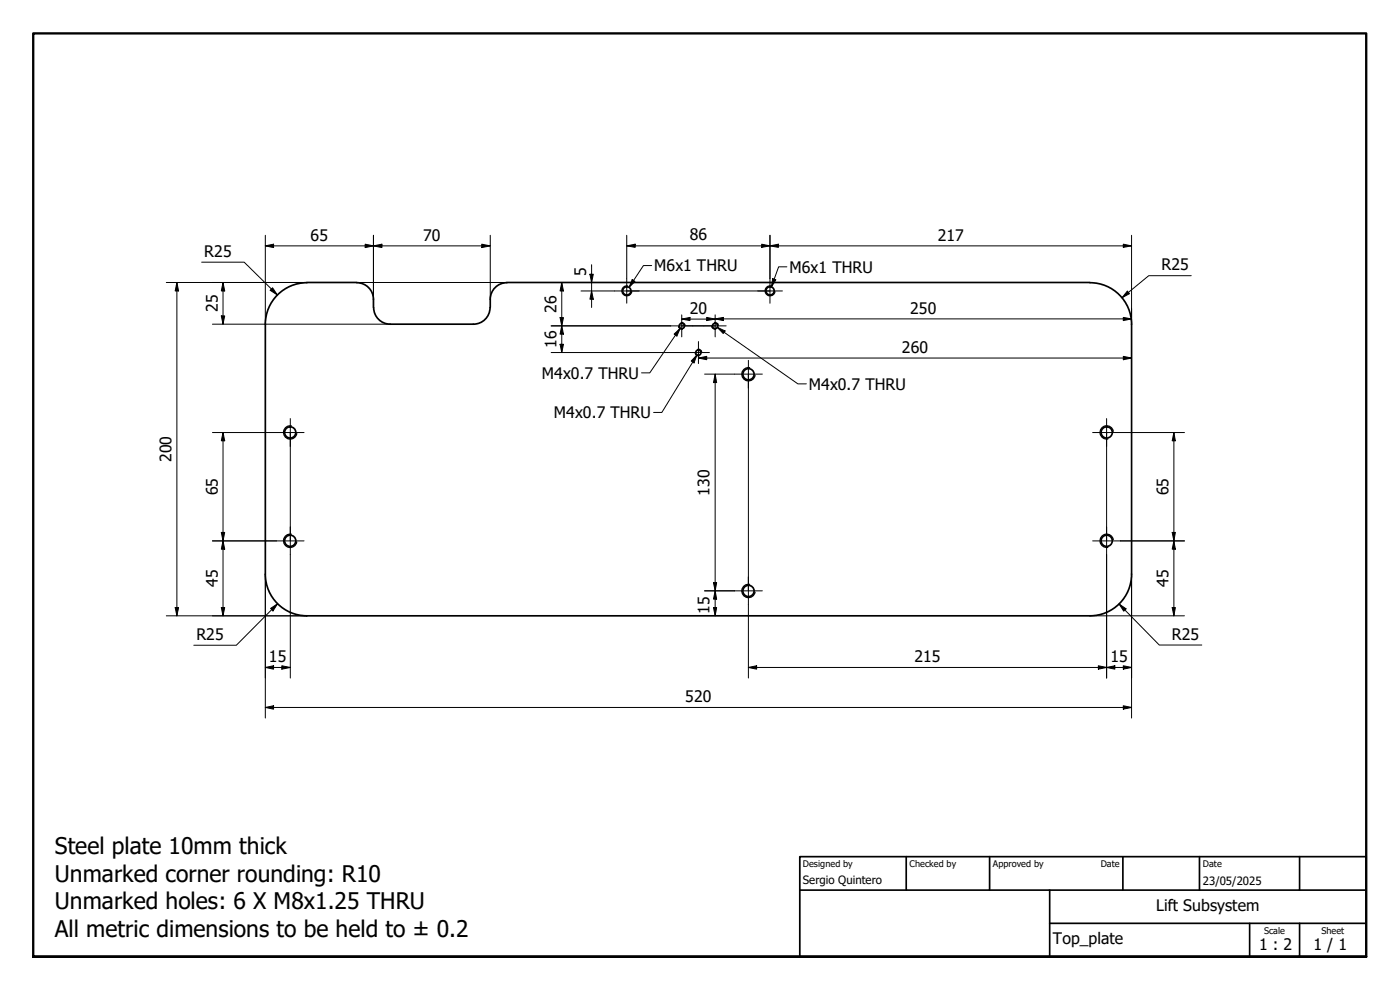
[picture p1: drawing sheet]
<svg xmlns="http://www.w3.org/2000/svg" width="420mm" height="297mm" viewBox="0 0 420 297" stroke-linecap="round" stroke-linejoin="round" font-family="sans-serif">
<!-- layer: Hidden (ISO) -->
<path d="M203.6 98a1.02 1.02 0 0 0 1.2 .8M204.4 96.8a1.09 1.09 0 0 1 1.2 .8M213.6 98a1.15 1.15 0 0 0 1.2 .8M214.4 96.8a.98 .98 0 0 1 1.2 .8M208.7 106a1.02 1.02 0 0 0 1.1 .8M209.4 104.8a.98 .98 0 0 1 1.2 .8" fill="none" stroke="#000" stroke-width=".38"/>
<!-- layer: Visible (ISO) -->
<g fill="none" stroke="#000" stroke-width=".51">
<path d="M79.6 97.3v75a12.5 12.5 0 0 0 12.5 12.5M92.1 84.8h15M92.1 84.8a12.5 12.5 0 0 0-12.5 12.5M107.1 84.8a5 5 0 0 1 5 5v2.5M112.1 92.3a5 5 0 0 0 5 5h25a5 5 0 0 0 5-5M152.1 84.8h175M152.1 84.8a5 5 0 0 0-5 5v2.5M327.1 84.8a12.5 12.5 0 0 1 12.5 12.5M339.6 97.3v75a12.5 12.5 0 0 1-12.5 12.5h-235"/>
<circle cx="188.1" cy="87.3" r="1.24"/>
<circle cx="204.6" cy="97.8" r=".79"/>
<circle cx="214.6" cy="97.8" r=".79"/>
<circle cx="231.1" cy="87.3" r="1.24"/>
<circle cx="209.6" cy="105.8" r=".79"/>
<circle cx="224.6" cy="112.3" r="1.68"/>
<circle cx="87.1" cy="129.7" r="1.68"/>
<circle cx="332.1" cy="129.7" r="1.68"/>
<circle cx="87.1" cy="162.3" r="1.68"/>
<circle cx="224.6" cy="177.3" r="1.68"/>
<circle cx="332.1" cy="162.3" r="1.68"/>
</g>
<!-- layer: Visible Narrow (ISO) -->
<path d="M188.4 85.8a1.49 1.49 0 0 0-1.8 1.2 1.49 1.49 0 0 0 1.3 1.7 1.49 1.49 0 0 0 1.7-1.2M231.4 85.8a1.49 1.49 0 0 0-1.8 1.2 1.49 1.49 0 0 0 1.2 1.7 1.49 1.49 0 0 0 1.8-1.2M225 110.3a2 2 0 0 0-2.3 1.6 2 2 0 0 0 1.6 2.4 2 2 0 0 0 2.3-1.7M87.4 127.8a2 2 0 0 0-2.3 1.6 2 2 0 0 0 1.6 2.3 2 2 0 0 0 2.4-1.6M334.1 129.4a2 2 0 0 0-2.3-1.6 2 2 0 0 0-1.6 2.3 2 2 0 0 0 2.3 1.6M87.4 160.3a2 2 0 0 0-2.3 1.6 2 2 0 0 0 1.6 2.3 2 2 0 0 0 2.4-1.6M225 175.3a2 2 0 0 0-2.3 1.7 2 2 0 0 0 1.6 2.3 2 2 0 0 0 2.3-1.6M334.1 161.9a2 2 0 0 0-2.3-1.6 2 2 0 0 0-1.6 2.3 2 2 0 0 0 2.3 1.6" fill="none" stroke="#000" stroke-width=".38"/>
<!-- layer: Title (ISO) -->
<path d="M240 257h170v30.1h-170zM272 257v10.1M297 257v10.1M337 257v10.1M360 257v10.1M390 257v10.1M240 267.1h170M315 277h95M315 267.1v20M375 277v10.1M390 277v10.1" fill="none" stroke="#000" stroke-width=".51"/>
<!-- layer: Border (ISO) -->
<path d="M10 287.1v-277.1h400v277.1h-400h400" fill="none" stroke="#000" stroke-width=".7"/>
<!-- layer: Sketch Geometry (ISO) -->
<path d="M188.1 87.3h43M204.6 97.8h10M224.6 112.3v65M87.1 129.8v32.5M332.1 129.8v32.5" fill="none" stroke="#000" stroke-width=".3"/>
<!-- layer: Center Mark (ISO) -->
<g fill="none" stroke="#000" stroke-width=".3">
<path d="M184.4 87.3h7.4M188.1 83.6v7.4M201.3 97.8h6.6M204.6 94.5v6.6M211.3 97.8h6.6M214.6 94.5v6.6M227.4 87.3h7.4M231.1 83.6v7.4M206.3 105.8h6.6M209.6 102.5v6.6M220.5 112.3h8.3M224.6 108.1v8.3"/>
<path d="M82.9 129.8h8.3M87.1 125.6v8.4M327.9 129.8h8.4M332.1 125.6v8.4M87.1 158.1v8.3M332.1 158.1v8.3M82.9 162.3h8.3M220.5 177.3h8.3M224.6 173.1v8.4M327.9 162.3h8.4"/>
</g>
<!-- layer: Dimension (ISO) -->
<g fill="none" stroke="#000" stroke-width=".3">
<path d="M60.5 78.7h12.8l9.9 9.8M79.6 73.8l2.5-.5v1zM79.6 70.6v26.7M79.6 73.8h67.5M109.6 73.3l2.5 .5-2.5 .5zM112.1 73.8l2.5-.5v1zM112.1 70.6v19.2M144.6 73.3l2.5 .5-2.5 .5zM147.1 70.6v19.2M177.5 79.4v12.9M188.1 73.8l2.5-.5v.9zM188.1 73.8h151.5"/>
<path d="M188.1 70.6v13M228.6 73.3l2.5 .5-2.5 .4zM231.1 73.8l2.5-.5v.9zM231.1 70.6v13M337.1 73.3l2.5 .5-2.5 .4zM339.6 70.6v26.7M49.9 84.8h102.2M53.1 84.8l.5 2.5h-1zM53.1 84.8v100M63.8 97.3h53.3M66.4 94.8h1l-.5 2.5zM66.9 84.8l.5 2.5h-1z"/>
<path d="M66.9 84.8v12.5M81.8 86.3l1.4 2.2-2.1-1.4zM165.4 97.8h35.9M168.1 95.3h1l-.5 2.5zM168.6 84.8l.5 2.5h-1zM168.6 97.8l.5 2.5h-1zM168.6 84.8v21M174.4 87.3h10M177 82.3h1.1l-.6 2.5zM177.5 87.3l.6 2.5h-1.1zM204.6 95.7l2.5-.5v1zM204.6 95.7h10"/>
<path d="M207.9 97.8h3.4M212.1 95.2l2.5 .5-2.5 .5zM214.6 95.7l2.5-.5v1zM214.6 95.7h125M337.1 95.2l2.5 .5-2.5 .5zM338.3 87.4l.7 .7-2.3 1.2zM357.5 82.7h-12.8l-8 6.6M165.4 105.8h40.9M168.1 103.3h1l-.5 2.5zM209.6 107.4l2.5-.5v1zM209.6 107.4h130M211.5 112.3h9"/>
<path d="M214.6 112.3l.5 2.5h-1zM214.6 112.3v72.5M337.1 106.9l2.5 .5-2.5 .5zM63.8 129.8h19.1M66.9 129.8l.5 2.5h-1zM66.9 129.8v55M336.3 129.8h19.2M352.3 129.8l.4 2.5h-.9zM352.3 129.8v55M66.4 159.8h1l-.5 2.5zM351.8 159.8h.9l-.4 2.5zM63.8 162.3h19.1"/>
<path d="M66.9 162.3l.5 2.5h-1zM79.6 172.3v43.1M87.1 166.4v37M211.5 177.3h9M214.1 174.8h1l-.5 2.5zM214.6 177.3l.5 2.5h-1zM332.1 166.4v37M336.3 162.3h19.2M339.6 172.3v43.1M352.3 162.3l.4 2.5h-.9zM49.9 184.8h42.2M52.6 182.3h1l-.5 2.5z"/>
<path d="M66.4 182.3h1l-.5 2.5zM81.2 182.5l2.1-1.3-1.4 2.1zM83.3 181.2l-12.4 12.4h-12.7M84.6 199.8l2.5 .5-2.5 .5zM214.1 182.3h1l-.5 2.5zM224.6 181.5v21.9M327.1 184.8h28.4M329.6 199.8l2.5 .5-2.5 .5zM335.9 181.2l2 1.5-.7 .7zM335.9 181.2l12 12.3h12.8M337.1 199.8l2.5 .5-2.5 .5zM351.8 182.3h.9l-.4 2.5z"/>
<path d="M79.6 200.3l2.5-.5v1zM79.6 212.3l2.5-.5v1zM79.6 200.3h7.5M79.6 212.3h260M224.6 200.3l2.5-.5v1zM224.6 200.3h115M332.1 200.3l2.5-.5v1zM337.1 211.8l2.5 .5-2.5 .5z"/>
</g>
<g fill="#000">
<path d="M79.6 73.8l2.5-.5v1zM109.6 73.3l2.5 .5-2.5 .5zM112.1 73.8l2.5-.5v1zM144.6 73.3l2.5 .5-2.5 .5zM188.1 73.8l2.5-.5v.9zM228.6 73.3l2.5 .5-2.5 .4zM231.1 73.8l2.5-.5v.9zM337.1 73.3l2.5 .5-2.5 .4zM53.1 84.8l.5 2.5h-1zM66.4 94.8h1l-.5 2.5zM66.9 84.8l.5 2.5h-1zM81.8 86.3l1.4 2.2-2.1-1.4z"/>
<path d="M168.1 95.3h1l-.5 2.5zM168.6 84.8l.5 2.5h-1zM177 82.3h1.1l-.6 2.5zM177.5 87.3l.6 2.5h-1.1zM204.6 95.7l2.5-.5v1zM212.1 95.2l2.5 .5-2.5 .5zM214.6 95.7l2.5-.5v1zM337.1 95.2l2.5 .5-2.5 .5zM338.3 87.4l.7 .7-2.3 1.2zM168.1 103.3h1l-.5 2.5zM168.6 97.8l.5 2.5h-1zM209.6 107.4l2.5-.5v1z"/>
<path d="M214.6 112.3l.5 2.5h-1zM337.1 106.9l2.5 .5-2.5 .5zM66.9 129.8l.5 2.5h-1zM352.3 129.8l.4 2.5h-.9zM66.4 159.8h1l-.5 2.5zM351.8 159.8h.9l-.4 2.5zM66.9 162.3l.5 2.5h-1zM214.1 174.8h1l-.5 2.5zM214.6 177.3l.5 2.5h-1zM352.3 162.3l.4 2.5h-.9zM52.6 182.3h1l-.5 2.5zM66.4 182.3h1l-.5 2.5z"/>
<path d="M81.2 182.5l2.1-1.3-1.4 2.1zM79.6 200.3l2.5-.5v1zM214.1 182.3h1l-.5 2.5zM224.6 200.3l2.5-.5v1zM332.1 200.3l2.5-.5v1zM335.9 181.2l2 1.5-.7 .7zM351.8 182.3h.9l-.4 2.5zM79.6 212.3l2.5-.5v1zM84.6 199.8l2.5 .5-2.5 .5zM329.6 199.8l2.5 .5-2.5 .5zM337.1 199.8l2.5 .5-2.5 .5zM337.1 211.8l2.5 .5-2.5 .5z"/>
</g>
<!-- layer: Symbol (ISO) -->
<path d="M195.6 79.7h-2.5l-4.3 6.5M189.7 83.9l.9 .5-1.8 1.8zM204.2 98.5l-9.2 13.4h-2.5M215.3 98.2l2.3 1.1-.6 .8zM215.3 98.2l24.2 17h2.5M231.9 83.6l1 .3-1.4 2.2zM236.2 80.1h-2.5l-2.2 6M202.3 100.3l1.9-1.8-1.1 2.3zM209.2 106.5l-.9 2.4-.8-.6zM209.2 106.5l-10.6 17.2h-2.4" fill="none" stroke="#000" stroke-width=".3"/>
<path d="M189.7 83.9l.9 .5-1.8 1.8zM215.3 98.2l2.3 1.1-.6 .8zM231.9 83.6l1 .3-1.4 2.2zM202.3 100.3l1.9-1.8-1.1 2.3zM209.2 106.5l-.9 2.4-.8-.6z" fill="#000"/>
<g font-size="6.9">
<text x="16.4" y="256.3">Steel plate 10mm thick</text>
<text x="16.4" y="264.5">Unmarked corner rounding: R10</text>
<text x="16.4" y="272.8">Unmarked holes: 6 X M8x1.25 THRU</text>
<text x="16.4" y="281">All metric dimensions to be held to ± 0.2</text>
</g>
<g font-size="4.8">
<text x="61.3" y="77.1">R25</text>
<text x="93.2" y="72.2">65</text>
<text x="127" y="72.2">70</text>
<text x="207" y="72.1">86</text>
<text x="281.4" y="72.2">217</text>
<text x="176" y="82.8" transform="rotate(-90 176 82.8)">5</text>
<text x="196.3" y="81.4">M6x1 THRU</text>
<text x="236.9" y="81.8">M6x1 THRU</text>
<text x="348.6" y="81.1">R25</text>
<text x="65.3" y="93.6" transform="rotate(-90 65.3 93.6)">25</text>
<text x="167" y="93.9" transform="rotate(-90 167 93.9)">26</text>
<text x="207" y="94.1">20</text>
<text x="273.2" y="94.1">250</text>
<text x="167" y="104.4" transform="rotate(-90 167 104.4)">16</text>
<text x="270.6" y="105.8">260</text>
<text x="162.6" y="113.7">M4x0.7 THRU</text>
<text x="242.8" y="117">M4x0.7 THRU</text>
<text x="166.2" y="125.5">M4x0.7 THRU</text>
<text x="51.5" y="138.7" transform="rotate(-90 51.5 138.7)">200</text>
<text x="65.3" y="148.6" transform="rotate(-90 65.3 148.6)">65</text>
<text x="213" y="148.7" transform="rotate(-90 213 148.7)">130</text>
<text x="350.6" y="148.6" transform="rotate(-90 350.6 148.6)">65</text>
<text x="65.3" y="176.1" transform="rotate(-90 65.3 176.1)">45</text>
<text x="350.6" y="176.1" transform="rotate(-90 350.6 176.1)">45</text>
<text x="213" y="184.3" transform="rotate(-90 213 184.3)">15</text>
<text x="351.7" y="191.9">R25</text>
<text x="58.9" y="192">R25</text>
<text x="80.7" y="198.7">15</text>
<text x="274.4" y="198.7">215</text>
<text x="333.2" y="198.7">15</text>
<text x="205.7" y="210.7">520</text>
<text x="347" y="273.4">Lift Subsystem</text>
<text x="316" y="283.4">Top_plate</text>
<text x="377.9" y="284.9">1 : 2</text>
<text x="394.2" y="285">1 / 1</text>
</g>
<g font-size="3.4">
<text x="241" y="265.4">Sergio Quintero</text>
<text x="361" y="265.5">23/05/2025</text>
</g>
<g font-size="2.7">
<text x="241" y="260.1">Designed by</text>
<text x="273" y="260.1">Checked by</text>
<text x="298" y="260.1">Approved by</text>
<text x="330.3" y="260">Date</text>
<text x="361" y="260">Date</text>
<text x="379.3" y="280.1">Scale</text>
<text x="396.6" y="280.1">Sheet</text>
</g>
</svg>
